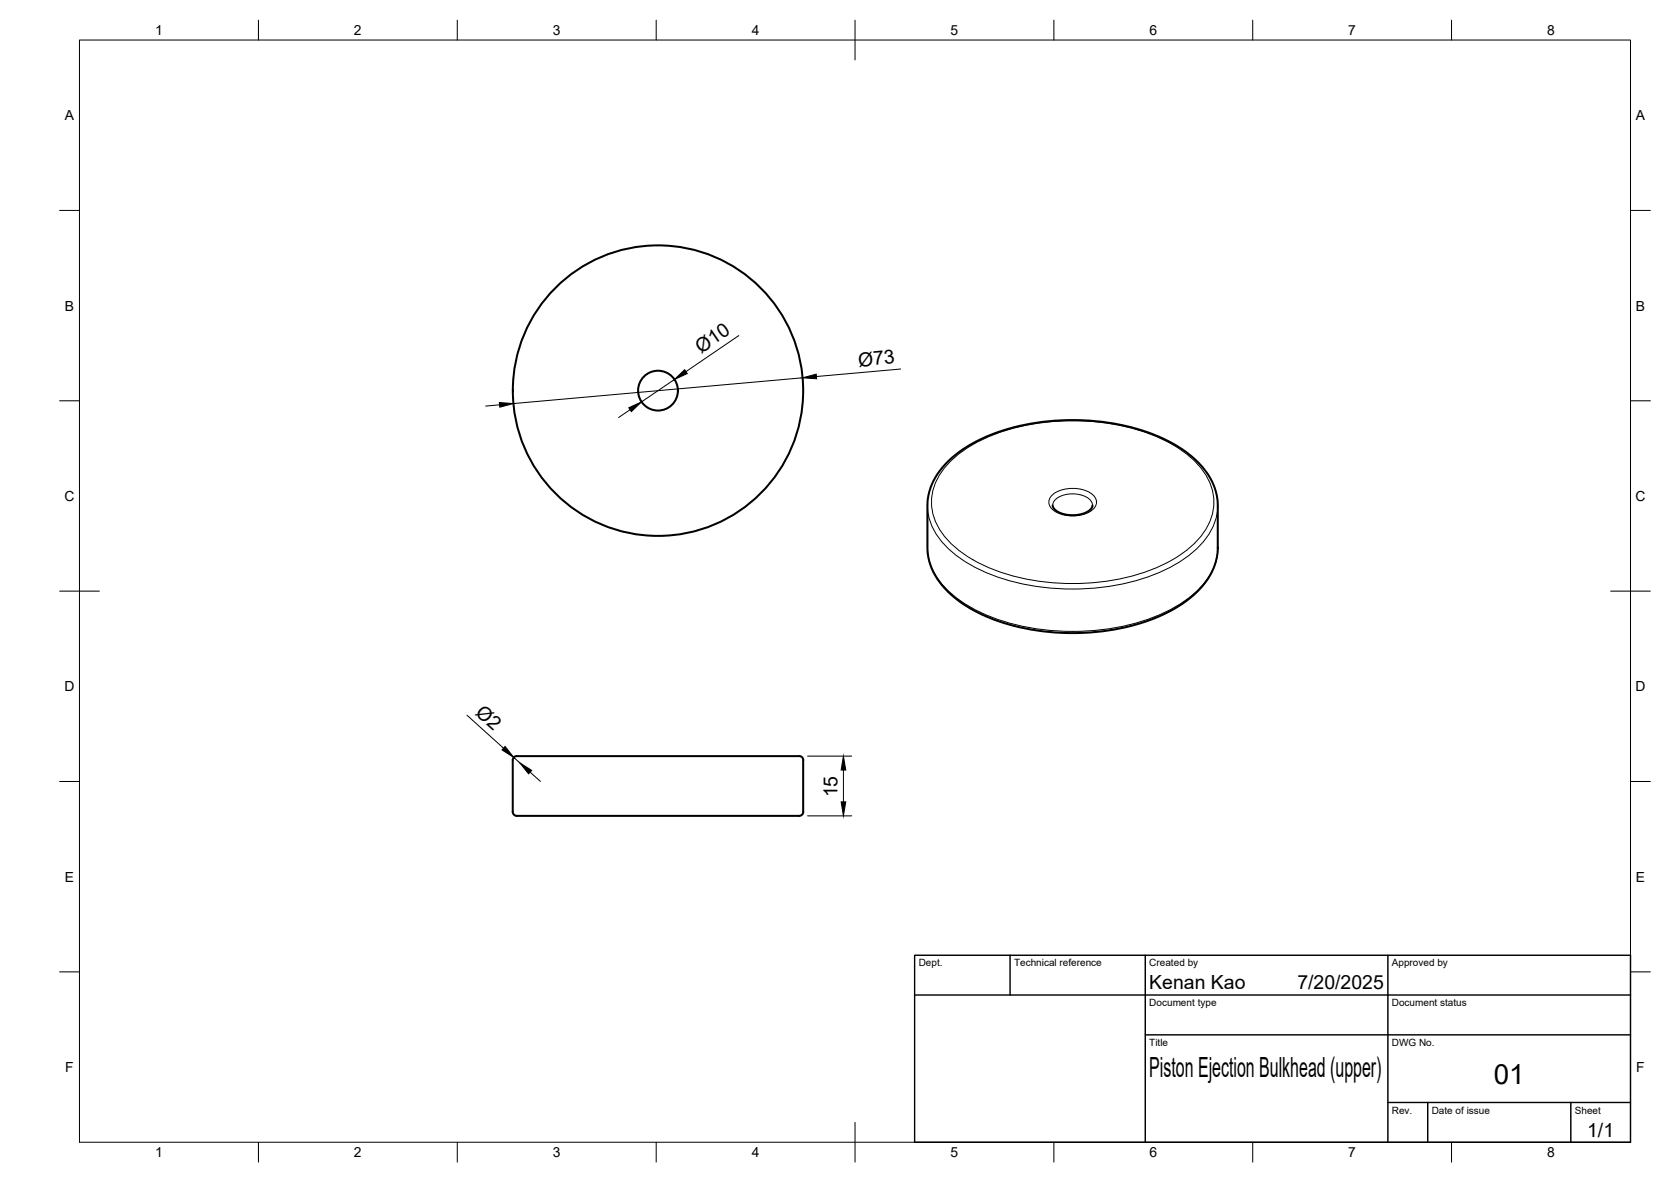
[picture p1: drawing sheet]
<svg xmlns="http://www.w3.org/2000/svg" width="420mm" height="297mm" viewBox="0 0 420 297" stroke-linecap="round" stroke-linejoin="round" font-family="sans-serif">
<!-- layer: Visible -->
<g fill="none" stroke="#000" stroke-width=".51">
<path d="M238.3 116l3.7-3 2.7-1.7 3.1-1.5 2.9-1.1 4-1.3 7.5-1.4 6.6-.4 5.3 .1 3.1 .3 5.9 1 6.3 1.9 5.3 2.4 4.1 2.8 1.8 1.5 1.8 1.8 1.3 1.7 1.1 2 .9 2.4 .5 3.3v11.7l-.2 1.6-.6 2.1-1.4 2.9-1.4 1.9-2 2.1-2.6 2.1-3.3 2.1-3.1 1.5-3 1.2-4.3 1.3-7.1 1.4-5.7 .4h-3.6l-5.7-.4-3-.5-4.5-1-4.7-1.5-2.9-1.2-3-1.5-2.7-1.8-2.1-1.7-2.3-2.2-1.3-1.7-1.1-2.1-.9-2.3-.5-3.3v-11.1l.2-2.2 .6-2.2 1-2 1.5-2.3zM264.7 127l.4 .9 1.1 .8 1.6 .6 1.4 .2 1.7-.1 2.1-.6 1.3-.9 .4-.9M129.2 190.3l.7-.3h70a2.03 2.03 0 0 1 2 .6l.1 13.4a1.41 1.41 0 0 1-1.7 1h-69.3a1.93 1.93 0 0 1-2-.6l-.1-13.4z"/>
<circle cx="165.4" cy="98.2" r="5"/>
<circle cx="165.5" cy="98.2" r="36.5"/>
</g>
<!-- layer: Visible Narrow -->
<path d="M239.5 115.4a40.5 40.5 0 0 1 22-9.1 56.1 56.1 0 0 1 31.5 4.4 22.9 22.9 0 0 1 11.1 10.3 13 13 0 0 1-2.9 14.6 36.1 36.1 0 0 1-18.7 9.7 57 57 0 0 1-36-3.6 22.9 22.9 0 0 1-11.1-10.3 13 13 0 0 1 2.8-14.6zM233.2 127a15.5 15.5 0 0 0 5.9 11.4 42.2 42.2 0 0 0 22.6 9.1 55.9 55.9 0 0 0 33.8-5.6 20.7 20.7 0 0 0 10.3-11.8l.4-3.1M233.2 137.6a15.5 15.5 0 0 0 5.9 11.5 42.2 42.2 0 0 0 22.6 9.1 55.9 55.9 0 0 0 33.8-5.7 20.7 20.7 0 0 0 10.3-11.7l.4-3.2M264.7 127a3.4 3.4 0 0 1 3-2.7 6.7 6.7 0 0 1 6.6 1.6l.4 1.1M264.8 124.2a8.9 8.9 0 0 1 9.9 0 2.49 2.49 0 0 1 1 2.4 2.49 2.49 0 0 1-1.7 2 9.1 9.1 0 0 1-9.2-.4 2.36 2.36 0 0 1 0-4z" fill="none" stroke="#000" stroke-width=".25"/>
<!-- layer: BORDER -->
<g fill="none" stroke="#000" stroke-width=".25">
<path d="M20 10.1h390v276.9h-390zM65 5.1v5M115 5.1v5M165 5.1v5M215 5.1v10M265 5.1v5M315 5.1v5M365 5.1v5M15 52.9h5M410 52.9h5M15 100.7h5M410 100.7h5"/>
<path d="M15 148.6h10M405 148.6h10M15 196.4h5M410 196.4h5M15 244.2h5M410 244.2h5M65 287v5M115 287v5M165 287v5M215 282.1v9.9M265 287v5M315 287v5"/>
<path d="M365 287v5"/>
</g>
<!-- layer: TITLEBLOCK -->
<path d="M230 240.1h180v46.9h-180zM230 250h180M254 240.1v9.9M288 240.1v46.9M349 240.1v46.9M288 260.1h122M349 277.1h61M359 277.1v9.9M395 277.1v9.9" fill="none" stroke="#000" stroke-width=".36"/>
<!-- layer: FD_Dimensions -->
<path d="M169.6 95.4l-8.3 5.6M185.8 84.3l-13.3 9.1M201.8 94.9l-72.7 6.5M226.5 92.7l-21.2 1.9M125.6 101.7l-3.5 .4M158.4 103l-2.9 1.9M117.4 179.7l9.2 8.3M129.2 190.4l1.5 1.3M133.3 194l2.6 2.4M203.1 190h11.1M212.1 193.5v8M203.1 205h11.1" fill="none" stroke="#000" stroke-width=".25"/>
<path d="M169.6 95.4l2.5-2.5 .7 1zM201.8 94.9l3.4-.9 .1 1.2zM125.6 101.2l3.5 .2-3.4 .9zM158.1 102.5l3.2-1.5-2.6 2.4zM127 187.6l2.2 2.8-3-1.9zM130.7 191.7l3 1.9-.8 .9zM212.1 190l.6 3.5h-1.2zM211.5 201.5h1.2l-.6 3.5z" fill="#000" stroke="#000" stroke-width=".25"/>
<g font-size="7">
<text x="289" y="270.6">Piston Ejection Bulkhead (upper)</text>
<text x="375.6" y="272.3">01</text>
</g>
<g font-size="4.9">
<text x="176.3" y="88.9" transform="rotate(-34 176.3 88.9)">Ø10</text>
<text x="215.9" y="92.1" transform="rotate(-5 215.9 92.1)">Ø73</text>
<text x="119.3" y="179.4" transform="rotate(42 119.3 179.4)">Ø2</text>
<text x="210.6" y="200.4" transform="rotate(-90 210.6 200.4)">15</text>
<text x="289" y="248.5">Kenan Kao</text>
<text x="326.2" y="248.5">7/20/2025</text>
<text x="399.1" y="285.7">1/1</text>
</g>
<g font-size="3.5">
<text x="39" y="8.8">1</text>
<text x="89" y="8.8">2</text>
<text x="139" y="8.8">3</text>
<text x="189" y="8.8">4</text>
<text x="239" y="8.8">5</text>
<text x="289" y="8.8">6</text>
<text x="339" y="8.8">7</text>
<text x="389" y="8.8">8</text>
<text x="16.3" y="30.2">A</text>
<text x="411.3" y="30.2">A</text>
<text x="16.3" y="78">B</text>
<text x="411.3" y="78">B</text>
<text x="16.2" y="125.9">C</text>
<text x="411.2" y="125.9">C</text>
<text x="16.2" y="173.7">D</text>
<text x="411.2" y="173.7">D</text>
<text x="16.3" y="221.6">E</text>
<text x="411.3" y="221.6">E</text>
<text x="16.4" y="269.4">F</text>
<text x="411.4" y="269.4">F</text>
<text x="39" y="290.8">1</text>
<text x="89" y="290.8">2</text>
<text x="139" y="290.8">3</text>
<text x="189" y="290.8">4</text>
<text x="239" y="290.8">5</text>
<text x="289" y="290.8">6</text>
<text x="339" y="290.8">7</text>
<text x="389" y="290.8">8</text>
</g>
<g font-size="2.5">
<text x="231" y="242.9">Dept.</text>
<text x="255" y="242.9">Technical reference</text>
<text x="289" y="242.9">Created by</text>
<text x="350" y="242.9">Approved by</text>
<text x="289" y="252.8">Document type</text>
<text x="350" y="252.8">Document status</text>
<text x="289" y="262.9">Title</text>
<text x="350" y="262.9">DWG No.</text>
<text x="350" y="279.9">Rev.</text>
<text x="360" y="279.9">Date of issue</text>
<text x="396" y="279.9">Sheet</text>
</g>
</svg>
